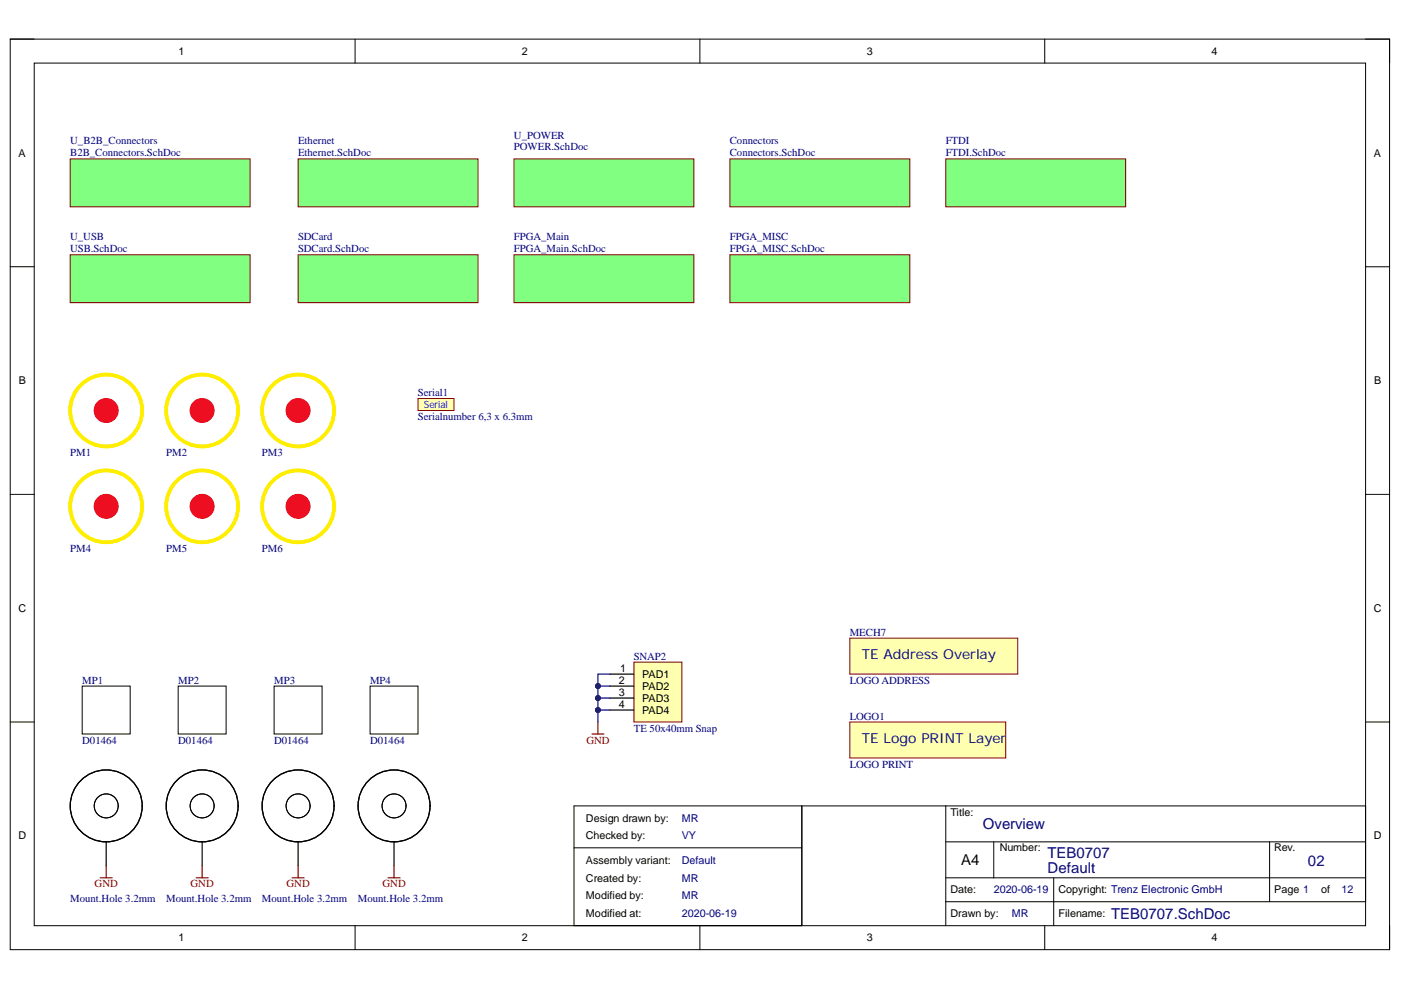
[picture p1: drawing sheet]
<svg xmlns="http://www.w3.org/2000/svg" width="297mm" height="210mm" viewBox="0 0 297 210" stroke-linecap="round" stroke-linejoin="round" font-family="sans-serif">
<path d="M2.2 8.3h292.4v193.1h-292.4z" fill="none" stroke="#000" stroke-width=".21"/>
<path d="M7.3 13.4h282.2v182.9h-282.2z" fill-rule="evenodd" fill="#fff"/>
<g fill="none" stroke="#000" stroke-width=".21">
<path d="M2.2 8.3h5.1M7.3 13.4h282.2v182.9h-282.2zM75.3 8.3v5.1M148.4 8.3v5.1M221.5 8.3v5.1M289.5 8.3h5.1v5.1M2.2 56.6h5.1M289.5 56.6h5.1M2.2 104.8h5.1M289.5 104.8h5.1M2.2 153.1h5.1M289.5 153.1h5.1"/>
<path d="M200.5 170.9v25.4M200.5 178.5h89M210.7 178.5v7.6M269.2 178.5v12.7M75.3 196.3v5.1M148.4 196.3v5.1M200.5 191.2h89v-20.3h-119.5v25.4M200.5 186.1h89M221.5 196.3v5.1M223.4 186.1v10.2M294.6 196.3v5.1"/>
</g>
<path d="M63.2 33.7h38.1v10.2h-38.1z" fill-rule="evenodd" fill="#80ff80"/>
<path d="M63.2 33.7h38.1v10.2h-38.1z" fill="none" stroke="#800000" stroke-width=".21"/>
<path d="M63.2 54h38.1v10.2h-38.1z" fill-rule="evenodd" fill="#80ff80"/>
<path d="M63.2 54h38.1v10.2h-38.1z" fill="none" stroke="#800000" stroke-width=".21"/>
<path d="M154.8 33.7h38.1v10.2h-38.1z" fill-rule="evenodd" fill="#80ff80"/>
<path d="M154.8 33.7h38.1v10.2h-38.1z" fill="none" stroke="#800000" stroke-width=".21"/>
<path d="M14.9 33.7h38.1v10.2h-38.1z" fill-rule="evenodd" fill="#80ff80"/>
<path d="M14.9 33.7h38.1v10.2h-38.1z" fill="none" stroke="#800000" stroke-width=".21"/>
<path d="M14.9 54h38.1v10.2h-38.1z" fill-rule="evenodd" fill="#80ff80"/>
<path d="M14.9 54h38.1v10.2h-38.1z" fill="none" stroke="#800000" stroke-width=".21"/>
<path d="M109 33.7h38.1v10.2h-38.1z" fill-rule="evenodd" fill="#80ff80"/>
<path d="M109 33.7h38.1v10.2h-38.1z" fill="none" stroke="#800000" stroke-width=".21"/>
<circle cx="22.5" cy="87" r="7.6" fill="none" stroke="#fe0" stroke-width=".76"/>
<circle cx="22.5" cy="87" r="2.54" fill="#ee0e22"/>
<circle cx="22.5" cy="87" r="2.54" fill="none" stroke="#ee0e22" stroke-width=".21"/>
<circle cx="42.9" cy="87" r="7.6" fill="none" stroke="#fe0" stroke-width=".76"/>
<circle cx="42.9" cy="87" r="2.54" fill="#ee0e22"/>
<circle cx="42.9" cy="87" r="2.54" fill="none" stroke="#ee0e22" stroke-width=".21"/>
<circle cx="63.2" cy="87" r="7.6" fill="none" stroke="#fe0" stroke-width=".76"/>
<circle cx="63.2" cy="87" r="2.54" fill="#ee0e22"/>
<circle cx="63.2" cy="87" r="2.54" fill="none" stroke="#ee0e22" stroke-width=".21"/>
<circle cx="22.5" cy="107.4" r="7.6" fill="none" stroke="#fe0" stroke-width=".76"/>
<circle cx="22.5" cy="107.4" r="2.54" fill="#ee0e22"/>
<circle cx="22.5" cy="107.4" r="2.54" fill="none" stroke="#ee0e22" stroke-width=".21"/>
<circle cx="42.9" cy="107.4" r="7.6" fill="none" stroke="#fe0" stroke-width=".76"/>
<circle cx="42.9" cy="107.4" r="2.54" fill="#ee0e22"/>
<circle cx="42.9" cy="107.4" r="2.54" fill="none" stroke="#ee0e22" stroke-width=".21"/>
<circle cx="63.2" cy="107.4" r="7.6" fill="none" stroke="#fe0" stroke-width=".76"/>
<circle cx="63.2" cy="107.4" r="2.54" fill="#ee0e22"/>
<circle cx="63.2" cy="107.4" r="2.54" fill="none" stroke="#ee0e22" stroke-width=".21"/>
<path d="M180.2 153.1h33v7.6h-33z" fill-rule="evenodd" fill="#ffffb0"/>
<path d="M180.2 153.1h33v7.6h-33z" fill="none" stroke="#800000" stroke-width=".21"/>
<path d="M88.6 84.5h7.7v2.5h-7.7z" fill-rule="evenodd" fill="#ffffb0"/>
<path d="M88.6 84.5h7.7v2.5h-7.7z" fill="none" stroke="#800000" stroke-width=".21"/>
<path d="M109 54h38.1v10.2h-38.1z" fill-rule="evenodd" fill="#80ff80"/>
<path d="M109 54h38.1v10.2h-38.1z" fill="none" stroke="#800000" stroke-width=".21"/>
<path d="M154.8 54h38.1v10.2h-38.1z" fill-rule="evenodd" fill="#80ff80"/>
<path d="M154.8 54h38.1v10.2h-38.1z" fill="none" stroke="#800000" stroke-width=".21"/>
<path d="M134.4 140.4h10.2v12.7h-10.2z" fill-rule="evenodd" fill="#ffffb0"/>
<path d="M134.4 140.4h10.2v12.7h-10.2z" fill="none" stroke="#800000" stroke-width=".21"/>
<path d="M129.3 142.9h5.1M129.3 145.5h5.1M129.3 148h5.1M129.3 150.5h5.1" fill="none" stroke="#000" stroke-width=".25"/>
<path d="M125.5 155.6h2.5M126.8 153.1v2.5" fill="none" stroke="#800000" stroke-width=".25"/>
<path d="M129.3 142.9h-2.5v10.2" fill="none" stroke="#000080" stroke-width=".25"/>
<circle cx="126.8" cy="150.5" r=".51" fill="#000080"/>
<circle cx="126.8" cy="150.5" r=".51" fill="none" stroke="#000080" stroke-width=".21"/>
<circle cx="126.8" cy="148" r=".51" fill="#000080"/>
<circle cx="126.8" cy="148" r=".51" fill="none" stroke="#000080" stroke-width=".21"/>
<circle cx="126.8" cy="145.5" r=".51" fill="#000080"/>
<circle cx="126.8" cy="145.5" r=".51" fill="none" stroke="#000080" stroke-width=".21"/>
<path d="M126.8 145.5h2.5" fill="none" stroke="#000080" stroke-width=".25"/>
<circle cx="126.8" cy="145.5" r=".51" fill="#000080"/>
<circle cx="126.8" cy="145.5" r=".51" fill="none" stroke="#000080" stroke-width=".21"/>
<path d="M126.8 148h2.5" fill="none" stroke="#000080" stroke-width=".25"/>
<circle cx="126.8" cy="148" r=".51" fill="#000080"/>
<circle cx="126.8" cy="148" r=".51" fill="none" stroke="#000080" stroke-width=".21"/>
<path d="M126.8 150.5h2.5" fill="none" stroke="#000080" stroke-width=".25"/>
<circle cx="126.8" cy="150.5" r=".51" fill="#000080"/>
<circle cx="126.8" cy="150.5" r=".51" fill="none" stroke="#000080" stroke-width=".21"/>
<path d="M200.5 33.7h38.2v10.2h-38.2z" fill-rule="evenodd" fill="#80ff80"/>
<path d="M200.5 33.7h38.2v10.2h-38.2z" fill="none" stroke="#800000" stroke-width=".21"/>
<g fill="none" stroke="#000" stroke-width=".21">
<path d="M17.4 145.5h10.2v10.1h-10.2zM37.8 145.5h10.1v10.1h-10.1zM58.1 145.5h10.2v10.1h-10.2zM78.5 145.5h10.1v10.1h-10.1z"/>
<circle cx="22.5" cy="170.9" r="2.54"/>
<circle cx="42.9" cy="170.9" r="2.54"/>
<circle cx="63.2" cy="170.9" r="2.54"/>
<circle cx="83.5" cy="170.9" r="2.54"/>
</g>
<g fill="none" stroke="#000" stroke-width=".25">
<path d="M22.5 178.5v5.1M42.9 178.5v5.1M63.2 178.5v5.1M83.5 178.5v5.1"/>
<circle cx="22.5" cy="170.9" r="7.6"/>
<circle cx="42.9" cy="170.9" r="7.6"/>
<circle cx="63.2" cy="170.9" r="7.6"/>
<circle cx="83.5" cy="170.9" r="7.6"/>
</g>
<path d="M21.2 186.1h2.6M22.5 183.6v2.5M41.6 186.1h2.5M42.9 183.6v2.5M61.9 186.1h2.6M63.2 183.6v2.5M82.3 186.1h2.5M83.5 183.6v2.5" fill="none" stroke="#800000" stroke-width=".25"/>
<path d="M180.2 135.3h35.6v7.6h-35.6z" fill-rule="evenodd" fill="#ffffb0"/>
<path d="M180.2 135.3h35.6v7.6h-35.6z" fill="none" stroke="#800000" stroke-width=".21"/>
<path d="M121.7 170.9h48.3v25.4h-48.3zM121.7 179.8h48.3" fill="none" stroke="#000" stroke-width=".21"/>
<g font-size="3.2" fill="#000080">
<text x="208.4" y="175.8">Overview</text>
<text x="222.1" y="185.2">Default</text>
<text x="222.1" y="181.9">TEB0707</text>
<text x="277.3" y="183.6">02</text>
<text x="235.6" y="194.8">TEB0707.SchDoc</text>
</g>
<text font-size="3.2" x="203.8" y="183.4">A4</text>
<g font-size="2.9" fill="#000080">
<text x="182.7" y="139.7">TE Address Overlay</text>
<text x="182.7" y="157.5">TE Logo PRINT Layer</text>
</g>
<g font-size="2.3">
<text x="37.9" y="11.6">1</text>
<text x="110.7" y="11.6">2</text>
<text x="183.8" y="11.6">3</text>
<text x="256.9" y="11.6">4</text>
<text x="3.9" y="33.2">A</text>
<text x="291.3" y="33.2">A</text>
<text x="4" y="81.5">B</text>
<text x="291.4" y="81.5">B</text>
<text x="3.9" y="129.7">C</text>
<text x="291.3" y="129.7">C</text>
<text x="131.5" y="142.4">1</text>
<text x="136.2" y="143.7">PAD1</text>
<text x="131.2" y="145">2</text>
<text x="131.2" y="147.5">3</text>
<text x="136.2" y="146.2">PAD2</text>
<text x="136.2" y="148.8">PAD3</text>
<text x="131.2" y="150.1">4</text>
<text x="136.2" y="151.3">PAD4</text>
<text x="201.5" y="172.9">Title:</text>
<text x="3.9" y="178">D</text>
<text x="124.2" y="178">Checked by:</text>
<text x="124.2" y="174.2">Design drawn by:</text>
<text x="291.3" y="178">D</text>
<text x="124.2" y="183.1">Assembly variant:</text>
<text x="212" y="180.5">Number:</text>
<text x="270.2" y="180.5">Rev.</text>
<text x="124.2" y="186.9">Created by:</text>
<text x="124.2" y="190.7">Modified by:</text>
<text x="201.5" y="189.4">Date:</text>
<text x="224.4" y="189.4">Copyright: Trenz Electronic GmbH</text>
<text x="270.2" y="189.4">Page 1</text>
<text x="280.1" y="189.4">of</text>
<text x="124.2" y="194.5">Modified at:</text>
<text x="201.5" y="194.5">Drawn by:</text>
<text x="224.4" y="194.5">Filename:</text>
<text x="37.9" y="199.6">1</text>
<text x="110.7" y="199.6">2</text>
<text x="183.8" y="199.6">3</text>
<text x="256.9" y="199.6">4</text>
</g>
<g font-size="2.3" fill="#000080">
<text x="109" y="29.4">U_POWER</text>
<text x="14.9" y="30.6">U_B2B_Connectors</text>
<text x="14.9" y="33.2">B2B_Connectors.SchDoc</text>
<text x="63.2" y="30.6">Ethernet</text>
<text x="63.2" y="33.2">Ethernet.SchDoc</text>
<text x="109" y="31.9">POWER.SchDoc</text>
<text x="154.7" y="30.6">Connectors</text>
<text x="154.7" y="33.2">Connectors.SchDoc</text>
<text x="200.5" y="30.6">FTDI</text>
<text x="200.5" y="33.2">FTDI.SchDoc</text>
<text x="14.9" y="51">U_USB</text>
<text x="14.9" y="53.5">USB.SchDoc</text>
<text x="63.2" y="51">SDCard</text>
<text x="63.2" y="53.5">SDCard.SchDoc</text>
<text x="109" y="51">FPGA_Main</text>
<text x="109" y="53.5">FPGA_Main.SchDoc</text>
<text x="154.7" y="51">FPGA_MISC</text>
<text x="154.7" y="53.5">FPGA_MISC.SchDoc</text>
<text x="88.6" y="84">Serial1</text>
<text x="88.6" y="89.1">Serialnumber 6,3 x 6.3mm</text>
<text x="14.9" y="96.7">PM1</text>
<text x="35.2" y="96.7">PM2</text>
<text x="55.5" y="96.7">PM3</text>
<text x="14.9" y="117">PM4</text>
<text x="35.2" y="117">PM5</text>
<text x="55.5" y="117">PM6</text>
<text x="180.2" y="134.8">MECH7</text>
<text x="134.4" y="139.9">SNAP2</text>
<text x="17.4" y="144.9">MP1</text>
<text x="37.8" y="144.9">MP2</text>
<text x="58.1" y="144.9">MP3</text>
<text x="78.5" y="144.9">MP4</text>
<text x="180.2" y="144.9">LOGO ADDRESS</text>
<text x="134.4" y="155.1">TE 50x40mm Snap</text>
<text x="180.2" y="152.6">LOGO1</text>
<text x="17.4" y="157.7">D01464</text>
<text x="37.8" y="157.7">D01464</text>
<text x="58.1" y="157.7">D01464</text>
<text x="78.5" y="157.7">D01464</text>
<text x="180.2" y="162.7">LOGO PRINT</text>
<text x="144.6" y="178">VY</text>
<text x="144.6" y="174.2">MR</text>
<text x="144.6" y="183.1">Default</text>
<text x="14.9" y="191.2">Mount.Hole 3.2mm</text>
<text x="35.2" y="191.2">Mount.Hole 3.2mm</text>
<text x="55.5" y="191.2">Mount.Hole 3.2mm</text>
<text x="75.9" y="191.2">Mount.Hole 3.2mm</text>
<text x="144.6" y="186.9">MR</text>
<text x="144.6" y="190.7">MR</text>
<text x="210.7" y="189.4">2020-06-19</text>
<text x="284.4" y="189.4">12</text>
<text x="144.6" y="194.5">2020-06-19</text>
<text x="214.5" y="194.5">MR</text>
</g>
<g font-size="2.3" fill="#800000">
<text x="124.3" y="157.7">GND</text>
<text x="20.1" y="188.1">GND</text>
<text x="40.4" y="188.1">GND</text>
<text x="60.7" y="188.1">GND</text>
<text x="81.1" y="188.1">GND</text>
</g>
<text font-size="2.1" fill="#00f" x="89.9" y="86.6">Serial</text>
</svg>
